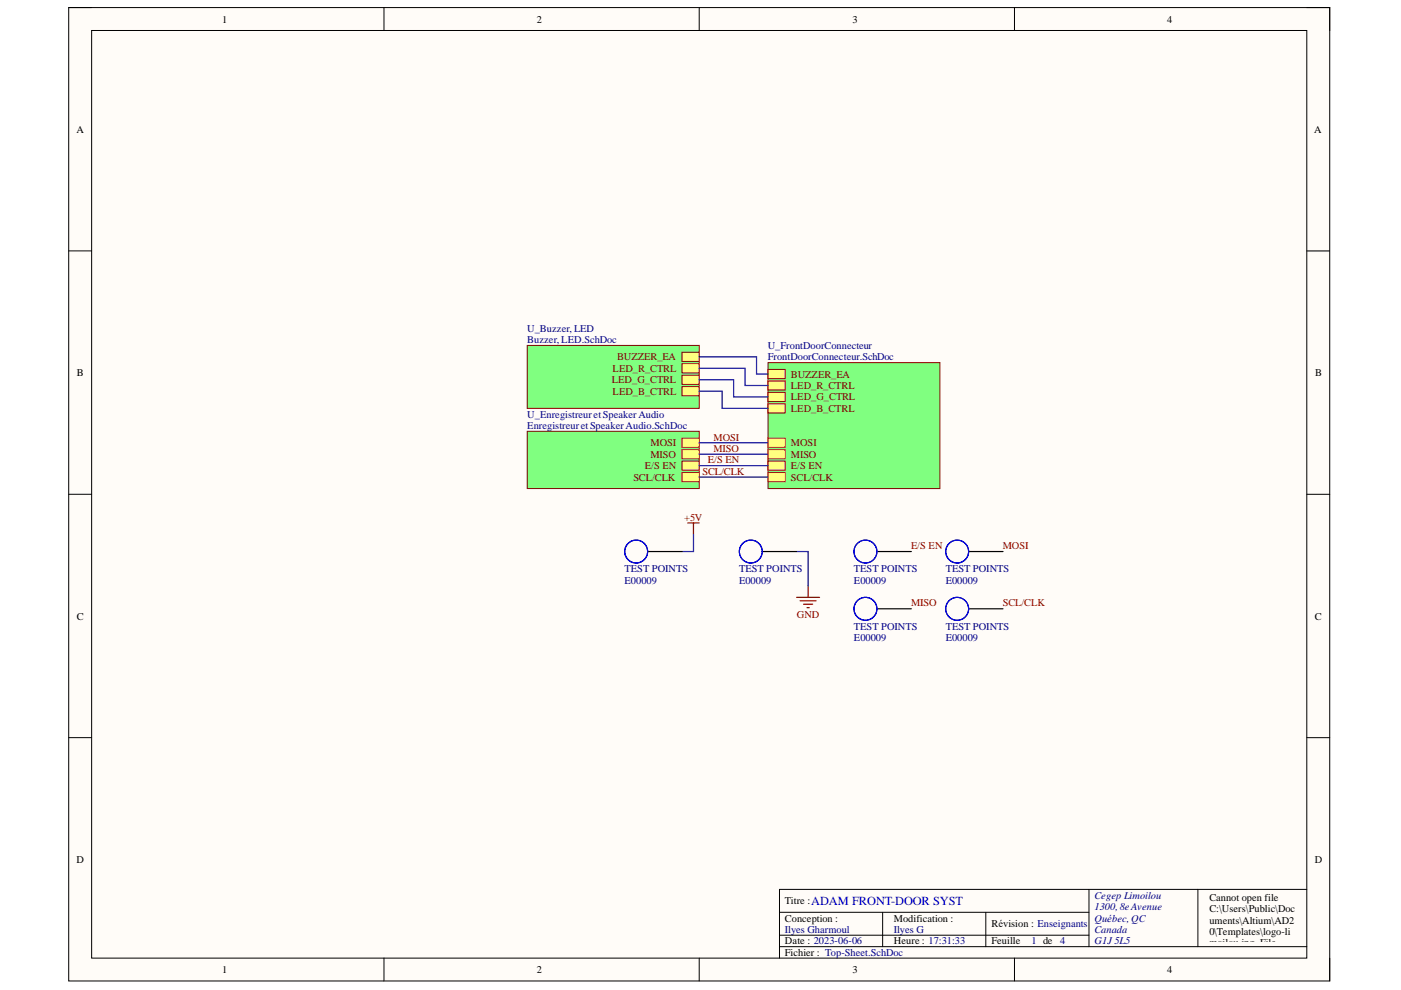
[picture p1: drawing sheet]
<svg xmlns="http://www.w3.org/2000/svg" width="297mm" height="210mm" viewBox="0 0 297 210" stroke-linecap="round" stroke-linejoin="round" font-family="sans-serif">
<path d="M14.6 1.6h267.3v206.4h-267.3z" fill-rule="evenodd" fill="#fffcf8"/>
<path d="M14.6 1.6h267.3v206.4h-267.3z" fill="none" stroke="#000" stroke-width=".21"/>
<path d="M19.4 6.5h257.7v196.6h-257.7z" fill-rule="evenodd" fill="#fffcf8"/>
<g fill="none" stroke="#000" stroke-width=".21">
<path d="M14.6 1.6h4.8M19.4 6.5h257.7v196.6h-257.7zM81.4 1.6v4.9M148.2 1.6v4.9M215.1 1.6v4.9M277.1 1.6h4.8v4.9M14.6 53.2h4.8M277.1 53.2h4.8M14.6 104.8h4.8M277.1 104.8h4.8M14.6 156.4h4.8M277.1 156.4h4.8"/>
<path d="M165.3 193.4h65.6M165.3 198.3h65.6M187.1 193.4v7.3M209 193.4v7.3M230.9 188.6v12.1M254 188.6v12.1M277.1 188.6h-111.8v14.5M81.4 203.1v4.9M148.2 203.1v4.9M165.3 200.7h111.8M215.1 203.1v4.9M281.9 203.1v4.9"/>
</g>
<path d="M162.8 76.9h36.5v26.7h-36.5z" fill-rule="evenodd" fill="#80ff80"/>
<path d="M162.8 76.9h36.5v26.7h-36.5z" fill="none" stroke="#800000" stroke-width=".21"/>
<path d="M162.8 78.3h3.7v2h-3.7z" fill-rule="evenodd" fill="#ffff80"/>
<path d="M162.8 78.3h3.7v2h-3.7z" fill="none" stroke="#800000" stroke-width=".21"/>
<path d="M162.8 80.8h3.7v1.9h-3.7z" fill-rule="evenodd" fill="#ffff80"/>
<path d="M162.8 80.8h3.7v1.9h-3.7z" fill="none" stroke="#800000" stroke-width=".21"/>
<path d="M162.8 83.2h3.7v1.9h-3.7z" fill-rule="evenodd" fill="#ffff80"/>
<path d="M162.8 83.2h3.7v1.9h-3.7z" fill="none" stroke="#800000" stroke-width=".21"/>
<path d="M162.8 85.6h3.7v2h-3.7z" fill-rule="evenodd" fill="#ffff80"/>
<path d="M162.8 85.6h3.7v2h-3.7z" fill="none" stroke="#800000" stroke-width=".21"/>
<path d="M162.8 92.9h3.7v1.9h-3.7z" fill-rule="evenodd" fill="#ffff80"/>
<path d="M162.8 92.9h3.7v1.9h-3.7z" fill="none" stroke="#f00" stroke-width=".21"/>
<path d="M162.8 95.3h3.7v2h-3.7z" fill-rule="evenodd" fill="#ffff80"/>
<path d="M162.8 95.3h3.7v2h-3.7z" fill="none" stroke="#f00" stroke-width=".21"/>
<path d="M162.8 97.8h3.7v1.9h-3.7z" fill-rule="evenodd" fill="#ffff80"/>
<path d="M162.8 97.8h3.7v1.9h-3.7z" fill="none" stroke="#800000" stroke-width=".21"/>
<path d="M162.8 100.2h3.7v1.9h-3.7z" fill-rule="evenodd" fill="#ffff80"/>
<path d="M162.8 100.2h3.7v1.9h-3.7z" fill="none" stroke="#f00" stroke-width=".21"/>
<path d="M111.8 73.2h36.4v13.4h-36.4z" fill-rule="evenodd" fill="#80ff80"/>
<path d="M111.8 73.2h36.4v13.4h-36.4z" fill="none" stroke="#800000" stroke-width=".21"/>
<path d="M144.6 74.7h3.6v1.9h-3.6z" fill-rule="evenodd" fill="#ffff80"/>
<path d="M144.6 74.7h3.6v1.9h-3.6z" fill="none" stroke="#800000" stroke-width=".21"/>
<path d="M144.6 77.1h3.6v2h-3.6z" fill-rule="evenodd" fill="#ffff80"/>
<path d="M144.6 77.1h3.6v2h-3.6z" fill="none" stroke="#800000" stroke-width=".21"/>
<path d="M144.6 79.5h3.6v2h-3.6z" fill-rule="evenodd" fill="#ffff80"/>
<path d="M144.6 79.5h3.6v2h-3.6z" fill="none" stroke="#800000" stroke-width=".21"/>
<path d="M144.6 82h3.6v1.9h-3.6z" fill-rule="evenodd" fill="#ffff80"/>
<path d="M144.6 82h3.6v1.9h-3.6z" fill="none" stroke="#800000" stroke-width=".21"/>
<path d="M111.8 91.4h36.4v12.2h-36.4z" fill-rule="evenodd" fill="#80ff80"/>
<path d="M111.8 91.4h36.4v12.2h-36.4z" fill="none" stroke="#800000" stroke-width=".21"/>
<path d="M144.6 92.9h3.6v1.9h-3.6z" fill-rule="evenodd" fill="#ffff80"/>
<path d="M144.6 92.9h3.6v1.9h-3.6z" fill="none" stroke="#f00" stroke-width=".21"/>
<path d="M144.6 95.3h3.6v2h-3.6z" fill-rule="evenodd" fill="#ffff80"/>
<path d="M144.6 95.3h3.6v2h-3.6z" fill="none" stroke="#f00" stroke-width=".21"/>
<path d="M144.6 100.2h3.6v1.9h-3.6z" fill-rule="evenodd" fill="#ffff80"/>
<path d="M144.6 100.2h3.6v1.9h-3.6z" fill="none" stroke="#f00" stroke-width=".21"/>
<path d="M144.6 97.8h3.6v1.9h-3.6z" fill-rule="evenodd" fill="#ffff80"/>
<path d="M144.6 97.8h3.6v1.9h-3.6z" fill="none" stroke="#800000" stroke-width=".21"/>
<path d="M145.8 110.9h2.4M147 110.9v2.4M168.9 126.7h4.9M169.6 127.4h3.4M170.4 128.1h1.9M171.1 128.8h.5M171.3 124.2v2.5" fill="none" stroke="#800000" stroke-width=".25"/>
<path d="M148.2 75.7h12.2v3.6h2.4M148.2 78.1h9.8v3.6h4.8M148.2 80.5h7.3v3.7h7.3M148.2 82.9h4.9v3.7h9.7M148.2 93.9h14.6M148.2 96.3h14.6M148.2 98.7h14.6M147 113.3v3.6h-2.4M148.2 101.2h14.6M168.9 116.9h2.4v7.3" fill="none" stroke="#000080" stroke-width=".25"/>
<path d="M137.3 116.9h7.3M161.6 116.9h7.3M185.9 116.9h7.3M205.4 116.9h7.3M185.9 129.1h7.3M205.4 129.1h7.3" fill="none" stroke="#000" stroke-width=".25"/>
<g fill="none" stroke="#00f" stroke-width=".25">
<circle cx="134.9" cy="116.9" r="2.43"/>
<circle cx="159.2" cy="116.9" r="2.43"/>
<circle cx="183.5" cy="116.9" r="2.43"/>
<circle cx="202.9" cy="116.9" r="2.42"/>
<circle cx="183.5" cy="129.1" r="2.43"/>
<circle cx="202.9" cy="129.1" r="2.43"/>
</g>
<text font-size="2.6" fill="#00f" x="172" y="191.9">ADAM FRONT-DOOR SYST</text>
<g font-size="2.2">
<text x="47.1" y="4.8">1</text>
<text x="113.8" y="4.8">2</text>
<text x="180.7" y="4.8">3</text>
<text x="247.4" y="4.8">4</text>
<text x="16.2" y="28.1">A</text>
<text x="278.7" y="28.1">A</text>
<text x="16.3" y="79.7">B</text>
<text x="278.8" y="79.7">B</text>
<text x="16.3" y="131.4">C</text>
<text x="278.7" y="131.4">C</text>
<text x="16.2" y="182.9">D</text>
<text x="278.7" y="182.9">D</text>
<text x="166.4" y="191.8">Titre :</text>
<text x="256.4" y="191">Cannot open file</text>
<text x="166.4" y="195.4">Conception :</text>
<text x="189.5" y="195.4">Modification :</text>
<text x="210.2" y="196.6">Révision : Enseignants</text>
<text x="256.4" y="193.4">C:\Users\Public\Doc</text>
<text x="256.4" y="195.8">uments\Altium\AD2</text>
<text x="166.4" y="200.2">Date : 2023-06-06</text>
<text x="166.4" y="202.7">Fichier : Top-Sheet.SchDoc</text>
<text x="189.5" y="200.2">Heure : 17:31:33</text>
<text x="210.2" y="200.2">Feuille</text>
<text x="256.4" y="198.3">0\Templates\logo-li</text>
<text x="256.4" y="200.6">moilou.jpg. File</text>
<text x="256.4" y="203.1">does not exist.</text>
<text x="47.1" y="206.3">1</text>
<text x="113.8" y="206.3">2</text>
<text x="180.7" y="206.3">3</text>
<text x="247.4" y="206.3">4</text>
</g>
<g font-size="2.2" fill="#000080">
<text x="111.8" y="70.4">U_Buzzer, LED</text>
<text x="111.8" y="72.7">Buzzer, LED.SchDoc</text>
<text x="162.8" y="74">U_FrontDoorConnecteur</text>
<text x="162.8" y="76.4">FrontDoorConnecteur.SchDoc</text>
<text x="111.8" y="88.5">U_EnregistreuretSpeakerAudio</text>
<text x="111.8" y="91">EnregistreuretSpeakerAudio.SchDoc</text>
<text x="132.4" y="123.8">E00009</text>
<text x="132.4" y="121.3">TEST POINTS</text>
<text x="156.7" y="123.8">E00009</text>
<text x="156.7" y="121.3">TEST POINTS</text>
<text x="181.1" y="123.8">E00009</text>
<text x="181.1" y="121.3">TEST POINTS</text>
<text x="200.5" y="123.8">E00009</text>
<text x="200.5" y="121.3">TEST POINTS</text>
<text x="181.1" y="135.9">E00009</text>
<text x="181.1" y="133.5">TEST POINTS</text>
<text x="200.5" y="135.9">E00009</text>
<text x="200.5" y="133.5">TEST POINTS</text>
<text x="232.1" y="190.5">Cegep Limoilou</text>
<text x="166.4" y="197.8">Ilyes Gharmoul</text>
<text x="189.5" y="197.8">Ilyes G</text>
<text x="232.1" y="193">1300,8eAvenue</text>
<text x="232.1" y="195.4">Québec, QC</text>
<text x="232.1" y="197.8">Canada</text>
<text x="218.7" y="200.2">1 de</text>
<text x="224.8" y="200.2">4</text>
<text x="232.1" y="200.2">G1J 5L5</text>
</g>
<g font-size="2.2" fill="#800000">
<text x="130.8" y="76.4">BUZZER_EA</text>
<text x="129.7" y="81.3">LED_G_CTRL</text>
<text x="129.9" y="78.8">LED_R_CTRL</text>
<text x="129.9" y="83.7">LED_B_CTRL</text>
<text x="167.7" y="80.1">BUZZER_EA</text>
<text x="167.7" y="82.4">LED_R_CTRL</text>
<text x="167.7" y="84.9">LED_G_CTRL</text>
<text x="167.7" y="87.3">LED_B_CTRL</text>
<text x="137.9" y="94.6">MOSI</text>
<text x="151.3" y="95.8">MISO</text>
<text x="151.3" y="93.4">MOSI</text>
<text x="167.7" y="94.6">MOSI</text>
<text x="134.3" y="101.9">SCL/CLK</text>
<text x="136.7" y="99.4">E/S EN</text>
<text x="137.9" y="97.1">MISO</text>
<text x="148.9" y="100.7">SCL/CLK</text>
<text x="150.1" y="98.2">E/S EN</text>
<text x="167.7" y="97.1">MISO</text>
<text x="167.7" y="99.4">E/S EN</text>
<text x="167.7" y="101.9">SCL/CLK</text>
<text x="145" y="110.4">+5V</text>
<text x="193.2" y="116.5">E/S EN</text>
<text x="212.6" y="116.5">MOSI</text>
<text x="169" y="131">GND</text>
<text x="193.2" y="128.6">MISO</text>
<text x="212.6" y="128.6">SCL/CLK</text>
</g>
</svg>
